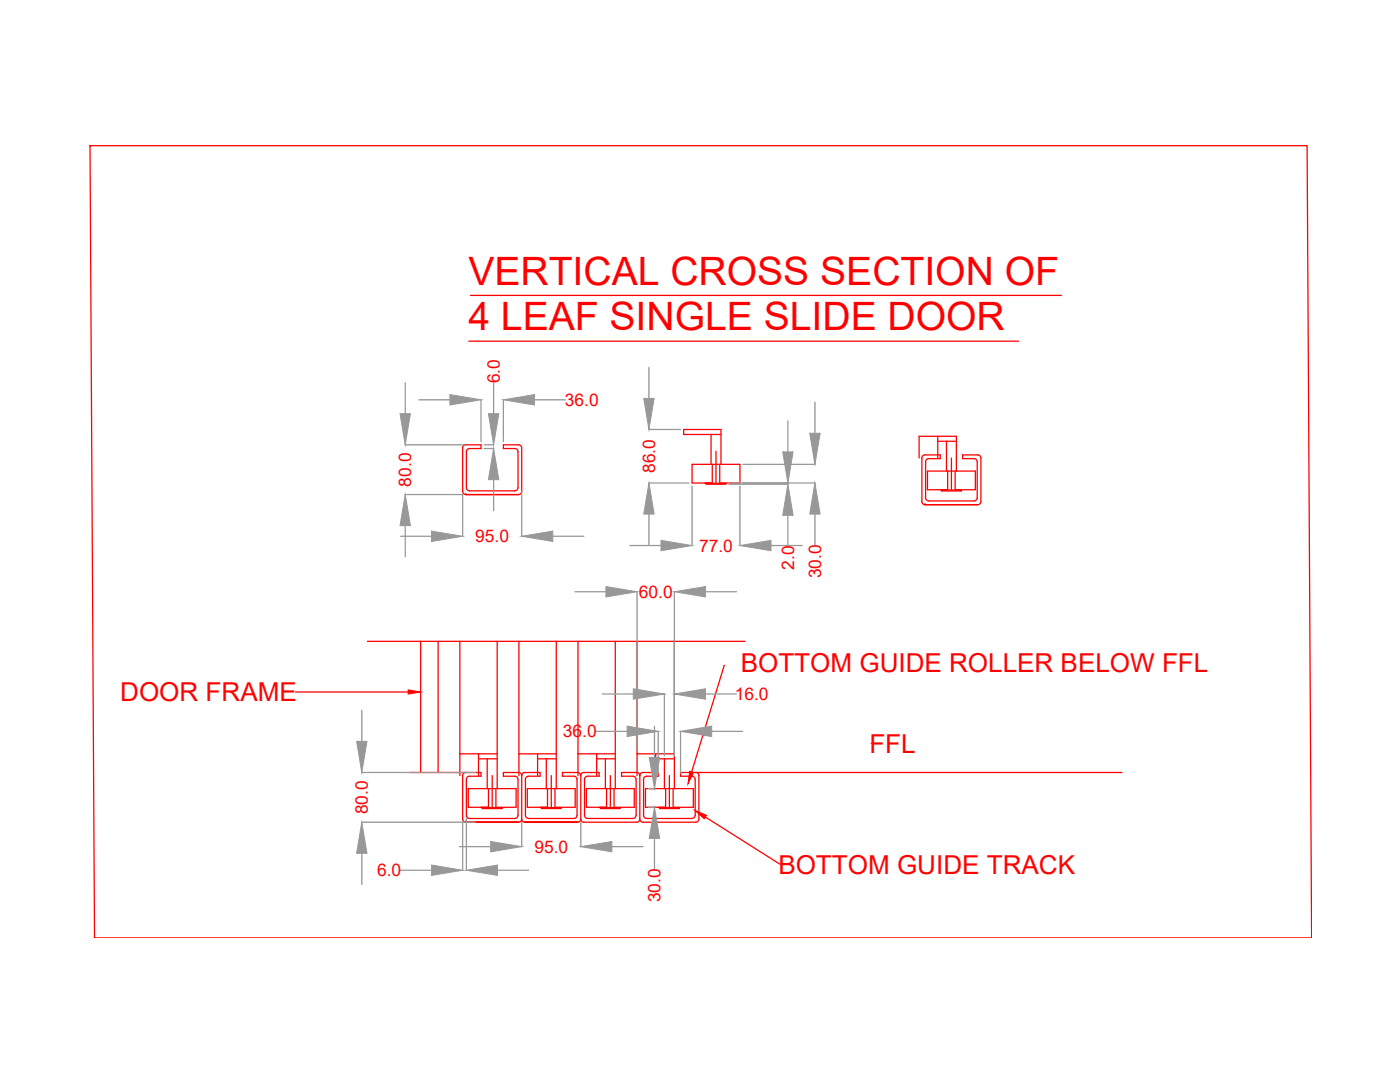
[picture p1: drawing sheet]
<svg xmlns="http://www.w3.org/2000/svg" width="279mm" height="216mm" viewBox="0 0 279 216" stroke-linecap="round" stroke-linejoin="round" font-family="sans-serif">
<!-- layer: Layer3 -->
<g fill="none" stroke="#f00" stroke-width=".25">
<path d="M18 29.1h242.9l.9 158h-242.9zM93.9 58.9h117.9M93.5 68.1h109.8M92.3 89.4a.62 .62 0 0 1 .7-.6h3v.7h-2.3a.62 .62 0 0 0-.6 .6v7.2M92.3 89.4v8.7a.62 .62 0 0 0 .7 .6M93 98.7h.1M93.1 97.3a.62 .62 0 0 0 .6 .6h9.1M102.8 89.5a.62 .62 0 0 1 .6 .6v7.2M103.4 97.3a.62 .62 0 0 1-.6 .6M103.5 98.7h-10.5h10.5M104.1 89.4a.62 .62 0 0 0-.6-.6h-3v.7h2.3M104.1 89.4v8.7a.62 .62 0 0 1-.6 .6"/>
<path d="M140.9 96.4h4v.2h-4zM141.9 86.7v6M142.1 92.7v3.7h-4v-3.7h9.6v3.7h-4.1v-3.7M142.9 90.1v6.3M143.9 86.7h-7.5v-1h7.5v7M183.4 91.4v-4.3h7.5v6.9M184 91.4a.62 .62 0 0 1 .6-.6h3v.7h-2.3a.6 .6 0 0 0-.6 .6v7.2a.62 .62 0 0 0 .6 .6l9.1 .1M184 91.4v8.7M187.1 88h3.8M187.1 87.1v4.3M187.9 97.8h4v.2h-4zM188.9 88v6"/>
<path d="M189.1 94v3.7h-4v-3.7h9.6v3.7h-4.1v-3.7M189.9 91.4v6.3M194.4 91.5a.62 .62 0 0 1 .6 .6v7.2a.62 .62 0 0 1-.6 .6M194.4 91.5h-2.3v-.7h3a.62 .62 0 0 1 .7 .6v8.7a.62 .62 0 0 1-.7 .6M184 100.1a.62 .62 0 0 0 .6 .6M184.6 100.7h.1M195.1 100.7h-10.5h10.5M59 138.1h22.5M73.3 128h75.4M84 128v26.1M87.4 128v26.1M91.8 128v26.8"/>
<path d="M99.2 128v29.4M103.6 128v26.8M111 128v29.4M115.4 128v26.8M122.8 128v29.4M127.1 128v26.8M134.6 128v29.4M144.6 132.8l-6.6 21.2M81.8 154.1h11.2M91.8 150.4h7.4M93 154.1a.62 .62 0 0 0-.7 .7v8.6a.62 .62 0 0 0 .7 .7M93 154.1h3v.8h-2.3a.62 .62 0 0 0-.6 .6v7.2a.62 .62 0 0 0 .6 .6h9.1"/>
<path d="M95.5 151.4h3.7M95.5 150.4v4.4M97.2 151.4v6M97.5 157.4v3.7h-4v-3.7h9.5v3.7h-4v-3.7M98.2 154.8v6.3M102.8 154.9a.64 .64 0 0 1 .6 .6v7.2a.62 .62 0 0 1-.6 .6M103.6 150.4h7.4M104.1 154.8a.62 .62 0 0 0-.6-.7h-3v.8h2.3M104.1 154.8a.6 .6 0 0 1 .6-.7h3.1v.8h-2.3a.62 .62 0 0 0-.6 .6v7.2a.64 .64 0 0 0 .6 .6h9a.62 .62 0 0 0 .7-.6v-7.2a.62 .62 0 0 0-.7-.6h-2.2v-.8h3a.62 .62 0 0 1 .6 .7M104.1 154.8v8.6M107.3 151.4h3.7M107.3 150.4v4.4"/>
<path d="M109 151.4v6M109.3 157.4v3.7h-4.1v-3.7h9.6v3.7h-4v-3.7M110 154.8v6.3M115.4 150.4h7.4M115.9 154.8v8.6M116.5 154.1a.62 .62 0 0 0-.6 .7M116.5 154.1h3.1v.8h-2.3M117.3 154.9a.62 .62 0 0 0-.6 .6v7.2a.62 .62 0 0 0 .6 .6M119.1 151.4h3.7M119.1 150.4v4.4M120.8 151.4v6M121.1 157.4v3.7h-4.1v-3.7h9.6v3.7h-4.1v-3.7"/>
<path d="M121.8 154.8v6.3M127.1 150.4h7.5M127.7 154.8v8.6M127.7 154.8a.62 .62 0 0 0-.6-.7h-3.1v.8h2.3a.62 .62 0 0 1 .6 .6l.1 7.2a.64 .64 0 0 1-.7 .6h-9M130.9 151.4h3.7M130.9 150.4v4.4M132.6 151.4v6M132.8 157.4v3.7h-4v-3.7h9.6v3.7h-4.1v-3.7M133.6 154.8v6.3M138.9 154.1a.62 .62 0 0 1 .6 .7v8.6a.62 .62 0 0 1-.6 .7h-10.6a.62 .62 0 0 1-.6-.7M173.9 148.3h.1M223.9 154.1h-88.1v.8h2.3a.64 .64 0 0 1 .6 .6v7.2a.64 .64 0 0 1-.6 .6h-9a.6 .6 0 0 1-.7-.6v-7.2a.62 .62 0 0 1 .7-.6h2.3v-.8h-3.1a.6 .6 0 0 0-.6 .7"/>
<path d="M93 164.1h.1M96.2 161.1h4v.2h-4zM103.5 164.1h-10.5h10.5M104.1 163.4a.62 .62 0 0 1-.6 .7M104.1 163.4a.62 .62 0 0 0 .6 .7h10.6M108 161.1h4v.2h-4zM115.3 164.1h-10.6h10.6M115.9 163.4a.62 .62 0 0 1-.6 .7M115.9 163.4a.62 .62 0 0 0 .6 .7M119.8 161.1h4v.2h-4zM127.7 163.4a.62 .62 0 0 1-.6 .7h-10.6M131.6 161.1h4v.2h-4z"/>
<path d="M140.8 163l14.9 9.4"/>
</g>
<g fill="#f00" stroke="#f00" stroke-width=".2">
<path d="M137.6 153.9l.8 .2-1.1 2.3z"/>
<path d="M138.7 161.7l2.3 1-.4 .7z"/>
<path d="M81.5 137.7l2.5 .4-2.5 .4z"/>
</g>
<g fill="none" stroke="#989898" stroke-width=".25">
<path d="M80.9 76.4v6.2M83.6 79.8h6.2M96 79.8v8.3M98.5 76.4v6.2M100.5 79.8v8.3M106.7 79.8h6.2M129.5 73.3v6.2M80.8 98.7h11.5v8.3M80.8 88.8h12.1M96.6 89.5h1.9M96.6 88.8h1.9M98.5 95.7v6.2"/>
<path d="M104.1 98v9M129.5 96.4h8M129.5 85.7h6.3M138.1 97v11.9M145.5 96.4h17.2M145.5 96.6h11.8M147.7 97v11.9M148.3 92.7h14.4M157.2 84v6.2M162.6 80.2v6.3M79.9 107h6.2M80.9 104.9v6.2"/>
<path d="M110.3 107h6.2M114.7 118.1h6.2M125.7 108.9h6.2M127.1 118.1v31.7M129.5 102.6v6.2M134.6 118.1v32.7M140.8 118.1h6.2M153.9 108.9h6.2M157.2 102.8v6.2M162.6 102.6v6.2M120.2 138.5h6.2M132.6 138.5v12.3"/>
<path d="M140.8 138.5h6.2M72.2 154.1h22.7M72.2 141.7v6.2M118.9 145.9h6.3M129.4 157.4h1.2M130.6 145v6.2M131.4 145.9v8.4M135.8 145.9v8.4M142 145.9h6.2M72.2 164.1h22.7M72.2 170.3v6.2M79.9 173.6h6.2"/>
<path d="M91.7 168.9h6.2M92.3 164.1v9.6M93.1 163.3v10.4M99.3 173.6h6.2M104.1 164.1v4.9M115.9 164.1v4.9M122.1 168.9h6.2M129.4 161.1h1.2M130.6 167.3v6.2"/>
</g>
<g fill="#989898" stroke="#989898" stroke-width=".2">
<path d="M93.1 173.6l6.2-1v2.1z"/>
<path d="M86.1 172.6l6.2 1-6.2 1.1z"/>
<path d="M120.9 117l6.2 1.1-6.2 1z"/>
<path d="M134.6 118.1l6.2-1.1v2.1z"/>
<path d="M97.9 167.9l6.2 1-6.2 1.1z"/>
<path d="M115.9 168.9l6.2-1v2.1z"/>
<path d="M71.2 147.9h2l-1 6.2z"/>
<path d="M72.2 164.1l1 6.2h-2z"/>
<path d="M126.4 137.4l6.2 1.1-6.2 1z"/>
<path d="M134.6 138.5l6.2-1.1v2.1z"/>
<path d="M129.6 151.2h2l-1 6.2z"/>
<path d="M130.6 161.1l1 6.2h-2z"/>
<path d="M135.8 145.9l6.2-1v2.1z"/>
<path d="M125.2 144.9l6.2 1-6.2 1.1z"/>
<path d="M161.6 86.5h2.1l-1.1 6.2z"/>
<path d="M162.6 96.4l1.1 6.2h-2.1z"/>
<path d="M147.7 108.9l6.2-1.1v2.1z"/>
<path d="M131.9 107.8l6.2 1.1-6.2 1z"/>
<path d="M128.5 79.5h2l-1 6.2z"/>
<path d="M129.5 96.4l1 6.2h-2z"/>
<path d="M156.2 90.2h2.1l-1.1 6.2z"/>
<path d="M157.2 96.6l1.1 6.2h-2.1z"/>
<path d="M98.5 89.5l1.1 6.2h-2.1z"/>
<path d="M97.5 82.6h2.1l-1.1 6.2z"/>
<path d="M89.8 78.7l6.2 1.1-6.2 1z"/>
<path d="M100.5 79.8l6.2-1.1v2.1z"/>
<path d="M80.9 98.7l1 6.2h-2.1z"/>
<path d="M79.8 82.6h2.1l-1 6.2z"/>
<path d="M86.1 106l6.2 1-6.2 1z"/>
<path d="M104.1 107l6.2-1v2z"/>
</g>
<g font-size="7.8" fill="#f00">
<text x="93.5" y="57">VERTICAL CROSS SECTION OF</text>
<text x="93.5" y="65.9">4 LEAF SINGLE SLIDE DOOR</text>
</g>
<g font-size="5.2" fill="#f00">
<text x="147.8" y="134.1">BOTTOM GUIDE ROLLER BELOW FFL</text>
<text x="24" y="140">DOOR FRAME</text>
<text x="173.5" y="150.2">FFL</text>
<text x="155.3" y="174.3">BOTTOM GUIDE TRACK</text>
</g>
<g font-size="3.5" fill="#f00">
<text x="99.7" y="76.5" transform="rotate(-90 99.7 76.5)">6.0</text>
<text x="112.7" y="81">36.0</text>
<text x="130.7" y="94.4" transform="rotate(-90 130.7 94.4)">86.0</text>
<text x="82.1" y="97.1" transform="rotate(-90 82.1 97.1)">80.0</text>
<text x="94.9" y="108.2">95.0</text>
<text x="139.5" y="110.1">77.0</text>
<text x="158.5" y="113.7" transform="rotate(-90 158.5 113.7)">2.0</text>
<text x="127.5" y="119.3">60.0</text>
<text x="163.9" y="115.4" transform="rotate(-90 163.9 115.4)">30.0</text>
<text x="146.6" y="139.7">16.0</text>
<text x="112.4" y="147.1">36.0</text>
<text x="73.4" y="162.5" transform="rotate(-90 73.4 162.5)">80.0</text>
<text x="106.7" y="170.2">95.0</text>
<text x="75.3" y="174.9">6.0</text>
<text x="131.8" y="180.1" transform="rotate(-90 131.8 180.1)">30.0</text>
</g>
</svg>
